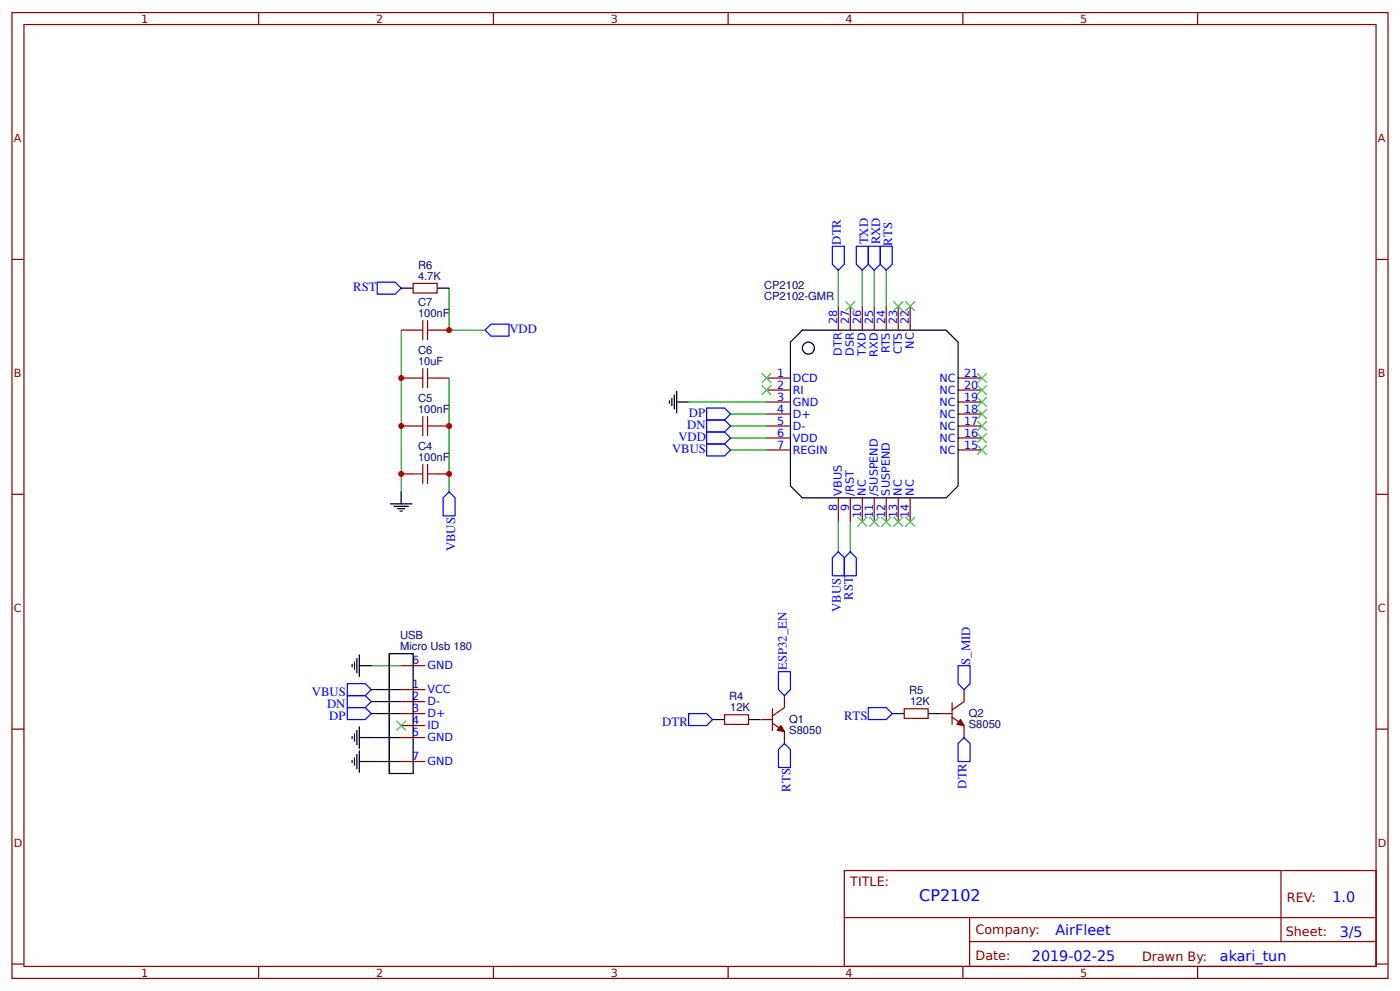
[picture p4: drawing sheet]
<svg xmlns="http://www.w3.org/2000/svg" width="309mm" height="219mm" viewBox="0 0 309 219" stroke-linecap="round" stroke-linejoin="round" font-family="sans-serif">
<g fill="none" stroke="#800" stroke-width=".26">
<path d="M2.6 2.8h304.1v213.2h-304.1zM5.3 5.4h298.7v208h-298.7zM57.1 2.8v2.6M109 2.8v2.6M160.9 2.8v2.6M212.7 2.8v2.6M264.6 2.8v2.6M2.6 57.3h2.7M304 57.3h2.7M88.6 72.9h2.7M91.3 62.6h5.3v2.1h-5.3zM96.6 72.9h2.6"/>
<path d="M185.2 67.6v5.3M187.9 67.6v5.3M190.5 67.6v5.3M193.1 67.6v5.3M195.8 67.6v5.3M198.4 67.6v5.3M201.1 67.6v5.3M88.6 83.5h2.7M88.6 94.1h2.7M96.6 83.5h2.6M96.6 94.1h2.6M169.3 83.5h5.3"/>
<path d="M169.3 86.1h5.3M169.3 88.8h5.3M169.3 91.4h5.3M169.3 94.1h5.3M169.3 96.7h5.3M169.3 99.4h5.3M211.7 83.5h5.3M211.7 86.1h5.3M211.7 88.8h5.3M211.7 91.4h5.3M211.7 94.1h5.3M211.7 96.7h5.3"/>
<path d="M211.7 99.4h5.3M2.6 109.1h2.7M88.6 104.6h2.7M96.6 104.6h2.6M185.2 109.9v5.3M187.9 109.9v5.3M190.5 109.9v5.3M193.1 109.9v5.3M195.8 109.9v5.3M198.4 109.9v5.3M201.1 109.9v5.3M304 109.1h2.7"/>
<path d="M88.6 157.6h5.3M88.6 152.3h5.3M88.6 154.9h5.3M88.6 147h5.3M160.1 157.8h5.3v2.1h-5.3zM168 158.9h2.7M170.7 159.7l2.6 1.8v2.7M170.7 156.5v4.8M173.3 153.6v2.6l-2.6 1.9M199.8 156.5h5.3v2.1h-5.3zM207.7 157.6h2.6M210.3 158.4l2.7 1.8v2.7"/>
<path d="M210.3 155.2v4.7M213 152.3v2.6l-2.7 1.9M2.6 161h2.7M88.6 160.2h5.3M88.6 162.9h5.3M88.6 168.1h5.3M304 161h2.7M186.5 192.2h117.5v21.2h-117.5zM283 192.2v15.7M2.6 212.9h2.7M57.1 213.4v2.6M109 213.4v2.6"/>
<path d="M160.9 213.4v2.6M186.6 202.6h117.3M212.7 213.4v2.6M214.2 207.9h89.7M214.2 202.6v10.6M264.6 213.4v2.6M304 212.9h2.7"/>
</g>
<g fill="none" stroke="#000" stroke-width=".26">
<path d="M88.6 63.6h2.7M96.6 63.6h2.6M174.6 75.5l2.7-2.6h31.7l2.7 2.6v31.8l-2.7 2.6h-31.7l-2.7-2.6zM147.9 88.5v.5M148.4 88v1.6M149 87.2v3.2M149.5 88.8h2.6M149.5 86.4v4.7M86.3 111.3h4.7M87 111.8h3.2M87.8 112.3h1.6M88.4 112.8h.5"/>
<path d="M88.6 108.6v2.7M77.8 146.7v.5M78.3 146.2v1.6M78.8 145.4v3.2M79.4 144.6v4.8M79.4 147h2.6M86 144.3h5.3v26.5h-5.3zM157.4 158.9h2.7M165.4 158.9h2.6M197.1 157.6h2.7M205.1 157.6h2.6M77.8 162.6v.5"/>
<path d="M77.8 167.9v.5M78.3 162.1v1.5M78.3 167.3v1.6M78.8 161.3v3.1M78.8 166.6v3.1M79.4 162.9h2.6M79.4 160.5v4.7M79.4 165.8v4.7M79.4 168.1h2.6"/>
<circle cx="178.6" cy="76.9" r="1.32"/>
</g>
<g fill="none" stroke="#00f" stroke-width=".26">
<path d="M183.9 54.4h2.6v3.9l-1.3 1.4-1.3-1.4zM189.2 54.4h2.6v3.9l-1.3 1.4-1.3-1.4zM191.8 54.4h2.7v3.9l-1.4 1.4-1.3-1.4zM194.5 54.4h2.6v3.9l-1.3 1.4-1.3-1.4zM83.3 62.3h4l1.3 1.3-1.3 1.4h-4zM107.2 72.9l1.3-1.3h3.9v2.6h-3.9zM156.1 90.1h4l1.3 1.3-1.3 1.3h-4zM156.1 92.7h4l1.3 1.4-1.3 1.3h-4zM156.1 98h4l1.3 1.4-1.3 1.3h-4zM156.1 95.4h4l1.3 1.3-1.3 1.3h-4zM99.2 108.6l1.3 1.3v4h-2.6v-4zM183.9 123.2l1.3-1.4 1.3 1.4v3.9h-2.6z"/>
<path d="M186.5 123.2l1.4-1.4 1.3 1.4v3.9h-2.7zM76.7 150.9h4l1.3 1.4-1.3 1.3h-4zM76.7 153.6h4l1.3 1.3-1.3 1.3h-4zM76.7 156.2h4l1.3 1.4-1.3 1.3h-4zM152.1 157.6h4l1.3 1.3-1.3 1.3h-4zM172 148.3h2.6v4l-1.3 1.3-1.3-1.3zM191.8 156.2h4l1.3 1.4-1.3 1.3h-4zM211.7 147h2.6v3.9l-1.3 1.4-1.3-1.4zM173.3 164.2l1.3 1.3v4h-2.6v-4zM213 162.9l1.3 1.3v3.9h-2.6v-3.9z"/>
</g>
<g fill="none" stroke="#080" stroke-width=".26">
<path d="M185.2 59.7v7.9M190.5 59.7v7.9M193.1 59.7v7.9M195.8 59.7v7.9M88.6 72.9v35.7M99.2 63.6v9.3h8M99.2 83.5v25.1M152.1 88.8h17.2M161.4 94.1h7.9M161.4 91.4h7.9M161.4 99.4h7.9M161.4 96.7h7.9"/>
<path d="M185.2 115.2v6.6M187.9 115.2v6.6M82 152.3h6.6M82 147h6.6M82 154.9h6.6M82 157.6h6.6M82 162.9h6.6M82 168.1h6.6"/>
</g>
<g fill="none" stroke="#a00000" stroke-width=".26">
<path d="M91.3 72.9h2.1M93.4 70.8v4.2M94.5 70.8v4.2M94.5 72.9h2.1M91.3 94.1h2.1M91.3 83.5h2.1M93.4 81.4v4.2M93.4 91.9v4.3M94.5 81.4v4.2M94.5 91.9v4.3M94.5 94.1h2.1M94.5 83.5h2.1"/>
<path d="M91.3 104.6h2.1M93.4 102.5v4.3M94.5 104.6h2.1M94.5 102.5v4.3"/>
</g>
<g fill="#000" stroke="#3c3" stroke-width=".26">
<path d="M186.8 66.5l2.1 2.2zM188.9 66.5l-2.1 2.2z"/>
<path d="M197.4 66.5l2.1 2.2zM199.5 66.5l-2.1 2.2z"/>
<path d="M200 66.5l2.1 2.2zM202.1 66.5l-2.1 2.2z"/>
<path d="M168.3 82.4l2.1 2.1zM170.4 82.4l-2.1 2.1z"/>
<path d="M168.3 85.1l2.1 2.1zM170.4 85.1l-2.1 2.1z"/>
<path d="M215.9 98.3l2.1 2.1zM218 98.3l-2.1 2.1z"/>
<path d="M215.9 95.6l2.1 2.2zM215.9 97.8l2.1-2.2z"/>
<path d="M215.9 93l2.1 2.1zM218 93l-2.1 2.1z"/>
<path d="M215.9 90.4l2.1 2.1zM218 90.4l-2.1 2.1z"/>
<path d="M215.9 87.7l2.1 2.1zM215.9 89.8l2.1-2.1z"/>
<path d="M215.9 85.1l2.1 2.1zM218 85.1l-2.1 2.1z"/>
<path d="M215.9 82.4l2.1 2.1zM218 82.4l-2.1 2.1z"/>
<path d="M189.4 114.2l2.2 2.1zM191.6 114.2l-2.2 2.1z"/>
<path d="M192.1 114.2l2.1 2.1zM192.1 116.3l2.1-2.1z"/>
<path d="M194.7 114.2l2.1 2.1zM196.8 114.2l-2.1 2.1z"/>
<path d="M197.4 114.2l2.1 2.1zM199.5 114.2l-2.1 2.1z"/>
<path d="M200 114.2l2.1 2.1zM200 116.3l2.1-2.1z"/>
<path d="M87.6 159.1l2.1 2.2zM87.6 161.3l2.1-2.2z"/>
</g>
<g fill="#800" stroke="#800" stroke-width=".26">
<path d="M172.5 160.2l.8 1.3-1.6-.2z"/>
<path d="M212.2 158.9l.8 1.3-1.6-.3z"/>
</g>
<g fill="#c00">
<circle cx="99.2" cy="72.9" r=".66"/>
<circle cx="99.2" cy="94.1" r=".66"/>
<circle cx="88.6" cy="104.6" r=".66"/>
<circle cx="99.2" cy="104.6" r=".66"/>
<circle cx="88.6" cy="94.1" r=".66"/>
<circle cx="88.6" cy="83.5" r=".66"/>
</g>
<text font-size="3.5" fill="#00f" x="203.1" y="199">CP2102</text>
<g font-size="3.2" fill="#00f">
<text x="294.4" y="199.2">1.0</text>
<text x="233.2" y="206.3">AirFleet</text>
<text x="296" y="206.9">3/5</text>
<text x="228" y="212.2">2019-02-25</text>
<text x="269.5" y="212.1">akari_tun</text>
</g>
<g font-size="2.8" fill="#00f">
<text x="191.8" y="54" transform="rotate(-90 191.8 54)">TXD</text>
<text x="194.5" y="54" transform="rotate(-90 194.5 54)">RXD</text>
<text x="185.8" y="54" transform="rotate(-90 185.8 54)">DTR</text>
<text x="197.1" y="54.2" transform="rotate(-90 197.1 54.2)">RTS</text>
<text x="78.1" y="64.2">RST</text>
<text x="112.5" y="73.5">VDD</text>
<text x="151.8" y="94.6">DN</text>
<text x="152.2" y="92">DP</text>
<text x="148.5" y="99.9">VBUS</text>
<text x="149.9" y="97.3">VDD</text>
<text x="100.5" y="121.7" transform="rotate(-90 100.5 121.7)">VBUS</text>
<text x="185.7" y="135.1" transform="rotate(-90 185.7 135.1)">VBUS</text>
<text x="188.4" y="132.4" transform="rotate(-90 188.4 132.4)">RST</text>
<text x="173.9" y="148" transform="rotate(-90 173.9 148)">ESP32_EN</text>
<text x="214.3" y="146.8" transform="rotate(-90 214.3 146.8)">S_MID</text>
<text x="68.9" y="153.6">VBUS</text>
<text x="72.3" y="156.2">DN</text>
<text x="72.7" y="158.9">DP</text>
<text x="146.3" y="160.2">DTR</text>
<text x="186.5" y="158.9">RTS</text>
<text x="174.6" y="174.8" transform="rotate(-90 174.6 174.8)">RTS</text>
<text x="213.6" y="174.1" transform="rotate(-90 213.6 174.1)">DTR</text>
</g>
<g font-size="2.8" fill="#800">
<text x="187.9" y="195.7">TITLE:</text>
<text x="284.3" y="199.2">REV:</text>
<text x="215.5" y="206.3">Company:</text>
<text x="284.1" y="206.8">Sheet:</text>
<text x="215.5" y="212.1">Date:</text>
<text x="252.3" y="212.1">Drawn By:</text>
</g>
<g font-size="2.5" fill="#800">
<text x="31.2" y="5">1</text>
<text x="83.1" y="5">2</text>
<text x="134.9" y="5">3</text>
<text x="186.8" y="5">4</text>
<text x="238.7" y="5">5</text>
<text x="3" y="31.4">A</text>
<text x="304.4" y="31.4">A</text>
<text x="3" y="83.2">B</text>
<text x="304.4" y="83.2">B</text>
<text x="3" y="135.1">C</text>
<text x="304.4" y="135.1">C</text>
<text x="3" y="186.9">D</text>
<text x="304.4" y="186.9">D</text>
<text x="31.2" y="215.6">1</text>
<text x="83.1" y="215.6">2</text>
<text x="134.9" y="215.6">3</text>
<text x="186.8" y="215.6">4</text>
<text x="238.7" y="215.6">5</text>
</g>
<g font-size="2.5" fill="#000080">
<text x="92.3" y="59.4">R6</text>
<text x="92.3" y="61.8">4.7K</text>
<text x="168.8" y="63.9">CP2102</text>
<text x="92.3" y="67.6">C7</text>
<text x="92.4" y="70">100nF</text>
<text x="168.8" y="66.3">CP2102-GMR</text>
<text x="92.3" y="80.6">10uF</text>
<text x="92.3" y="78.1">C6</text>
<text x="92.3" y="88.7">C5</text>
<text x="92.4" y="91.1">100nF</text>
<text x="92.3" y="99.3">C4</text>
<text x="92.4" y="101.7">100nF</text>
<text x="88.4" y="143.5">Micro Usb 180</text>
<text x="88.4" y="141.1">USB</text>
<text x="161.1" y="154.6">R4</text>
<text x="200.8" y="153.3">R5</text>
<text x="201.1" y="155.7">12K</text>
<text x="161.3" y="157">12K</text>
<text x="174.4" y="159.7">Q1</text>
<text x="214" y="160.8">S8050</text>
<text x="214" y="158.4">Q2</text>
<text x="174.4" y="162.2">S8050</text>
</g>
<g font-size="2.5" fill="#00f">
<text x="184.9" y="71.6" transform="rotate(-90 184.9 71.6)">28</text>
<text x="187.6" y="71.6" transform="rotate(-90 187.6 71.6)">27</text>
<text x="190.2" y="71.6" transform="rotate(-90 190.2 71.6)">26</text>
<text x="192.9" y="71.6" transform="rotate(-90 192.9 71.6)">25</text>
<text x="195.5" y="71.6" transform="rotate(-90 195.5 71.6)">24</text>
<text x="198.2" y="71.6" transform="rotate(-90 198.2 71.6)">23</text>
<text x="200.8" y="71.6" transform="rotate(-90 200.8 71.6)">22</text>
<text x="201.9" y="77" transform="rotate(-90 201.9 77)">NC</text>
<text x="171.7" y="83.2">1</text>
<text x="186" y="78.5" transform="rotate(-90 186 78.5)">DTR</text>
<text x="188.6" y="78.6" transform="rotate(-90 188.6 78.6)">DSR</text>
<text x="191.3" y="78.5" transform="rotate(-90 191.3 78.5)">TXD</text>
<text x="193.9" y="78.7" transform="rotate(-90 193.9 78.7)">RXD</text>
<text x="196.6" y="78" transform="rotate(-90 196.6 78)">RTS</text>
<text x="199.2" y="78.2" transform="rotate(-90 199.2 78.2)">CTS</text>
<text x="213" y="83.2">21</text>
<text x="171.7" y="85.9">2</text>
<text x="171.7" y="88.5">3</text>
<text x="175.2" y="84.3">DCD</text>
<text x="175.2" y="86.9">RI</text>
<text x="175.2" y="89.6">GND</text>
<text x="207.6" y="89.6">NC</text>
<text x="207.6" y="86.9">NC</text>
<text x="207.6" y="84.3">NC</text>
<text x="213" y="88.5">19</text>
<text x="213" y="85.9">20</text>
<text x="171.7" y="91.1">4</text>
<text x="171.7" y="93.8">5</text>
<text x="175.2" y="92.2">D+</text>
<text x="175.2" y="94.9">D-</text>
<text x="207.6" y="94.9">NC</text>
<text x="207.6" y="92.2">NC</text>
<text x="213" y="93.8">17</text>
<text x="213" y="91.1">18</text>
<text x="171.7" y="96.4">6</text>
<text x="171.7" y="99.1">7</text>
<text x="175.2" y="97.5">VDD</text>
<text x="175.2" y="100.1">REGIN</text>
<text x="207.6" y="100.1">NC</text>
<text x="207.6" y="97.5">NC</text>
<text x="213" y="99.1">15</text>
<text x="213" y="96.4">16</text>
<text x="184.9" y="112.8" transform="rotate(-90 184.9 112.8)">8</text>
<text x="186" y="109.4" transform="rotate(-90 186 109.4)">VBUS</text>
<text x="187.6" y="112.8" transform="rotate(-90 187.6 112.8)">9</text>
<text x="188.6" y="109.4" transform="rotate(-90 188.6 109.4)">/RST</text>
<text x="191.3" y="109.4" transform="rotate(-90 191.3 109.4)">NC</text>
<text x="193.9" y="109.4" transform="rotate(-90 193.9 109.4)">/SUSPEND</text>
<text x="196.6" y="109.4" transform="rotate(-90 196.6 109.4)">SUSPEND</text>
<text x="199.2" y="109.4" transform="rotate(-90 199.2 109.4)">NC</text>
<text x="201.9" y="109.4" transform="rotate(-90 201.9 109.4)">NC</text>
<text x="190.2" y="114.4" transform="rotate(-90 190.2 114.4)">10</text>
<text x="192.9" y="114.4" transform="rotate(-90 192.9 114.4)">11</text>
<text x="195.5" y="114.4" transform="rotate(-90 195.5 114.4)">12</text>
<text x="198.2" y="114.4" transform="rotate(-90 198.2 114.4)">13</text>
<text x="200.8" y="114.4" transform="rotate(-90 200.8 114.4)">14</text>
<text x="91" y="146.7">6</text>
<text x="94.5" y="147.8">GND</text>
<text x="91" y="152">1</text>
<text x="91" y="154.6">2</text>
<text x="94.5" y="153.1">VCC</text>
<text x="94.5" y="155.7">D-</text>
<text x="91" y="157.3">3</text>
<text x="91" y="159.9">4</text>
<text x="94.5" y="158.4">D+</text>
<text x="94.5" y="161">ID</text>
<text x="91" y="162.6">5</text>
<text x="91" y="167.9">7</text>
<text x="94.5" y="163.6">GND</text>
<text x="94.5" y="168.9">GND</text>
</g>
</svg>
